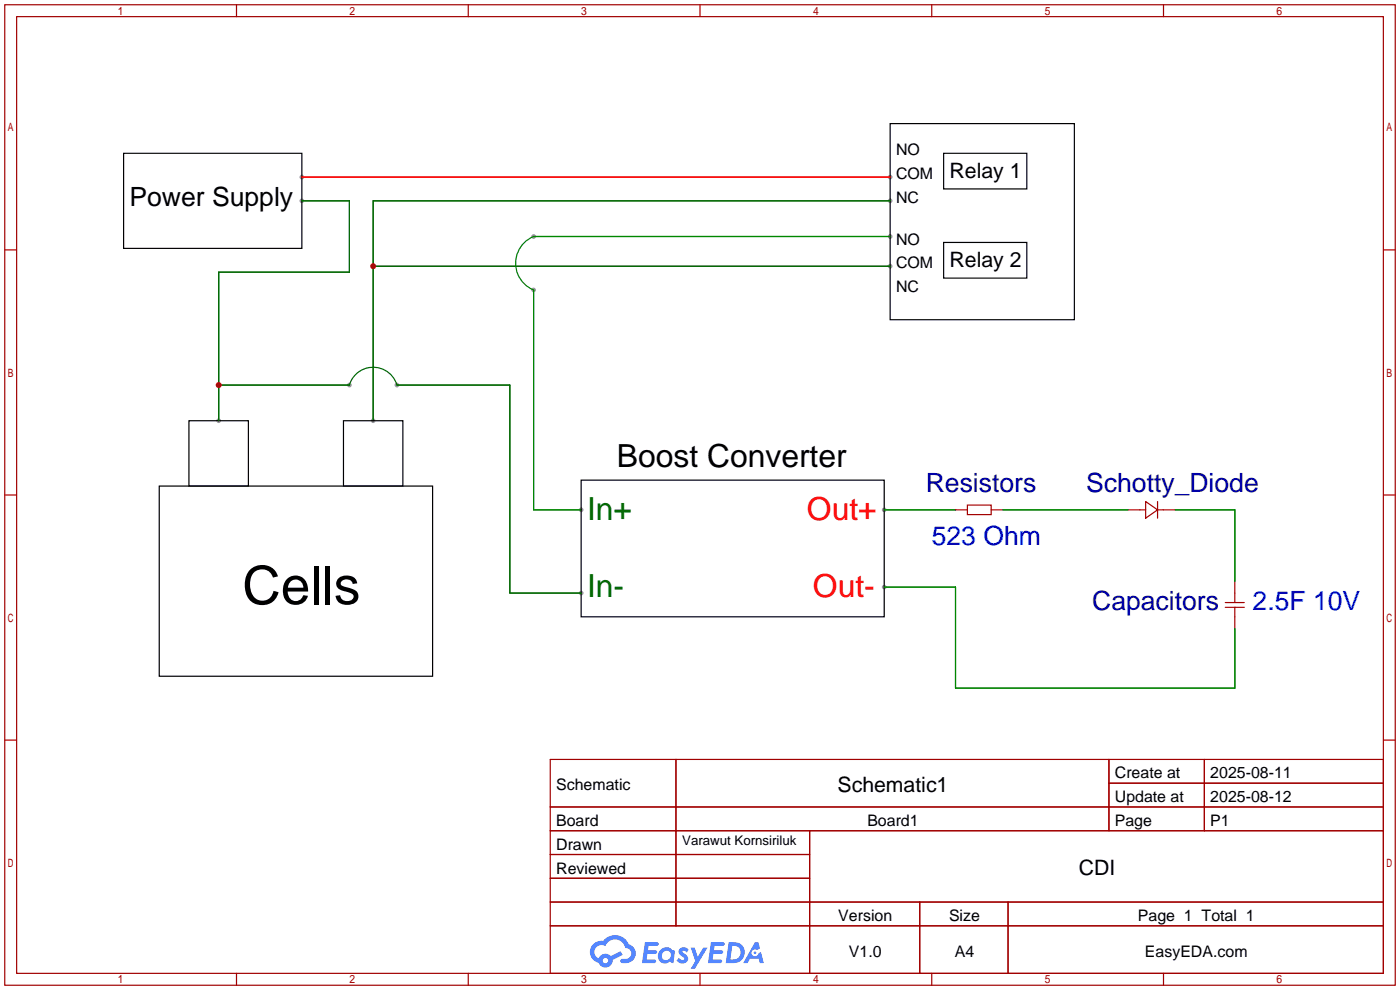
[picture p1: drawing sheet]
<svg xmlns="http://www.w3.org/2000/svg" width="299mm" height="212mm" viewBox="0 0 299 212" stroke-linecap="round" stroke-linejoin="round" font-family="sans-serif">
<g fill="#999">
<circle cx="64.5" cy="37.8" r=".51"/>
<circle cx="190.2" cy="37.8" r=".51"/>
<circle cx="190.2" cy="42.9" r=".51"/>
<circle cx="190.2" cy="56.9" r=".51"/>
<circle cx="79.8" cy="89.9" r=".51"/>
<circle cx="190.2" cy="50.5" r=".51"/>
<circle cx="114" cy="50.5" r=".51"/>
<circle cx="114" cy="62" r=".51"/>
<circle cx="124.2" cy="109" r=".51"/>
<circle cx="64.5" cy="42.9" r=".51"/>
<circle cx="74.7" cy="82.3" r=".51"/>
<circle cx="46.7" cy="89.9" r=".51"/>
<circle cx="124.2" cy="126.7" r=".51"/>
<circle cx="84.8" cy="82.3" r=".51"/>
<circle cx="189" cy="109" r=".51"/>
<circle cx="189" cy="125.5" r=".51"/>
</g>
<g fill="none" stroke="#a10000" stroke-width=".25">
<path d="M1 1h297.2v209.6h-297.2zM3.6 3.6h292.1v204.4h-292.1zM50.5 1v2.6M100.1 1v2.6M149.6 1v2.6M199.1 1v2.6M248.7 1v2.6M1 53.4h2.6M295.7 53.4h2.5M1 105.8h2.6M295.7 105.8h2.5M1 158.2h2.6"/>
<path d="M295.7 158.2h2.5M117.6 162.3h178.1v45.7h-178.1zM117.6 172.5h178.1M117.6 177.5h178.1M144.5 162.3v35.6M173 177.5v30.5M237 162.3v15.2M237 167.4h58.7M257.4 162.3v15.2M117.6 182.6h55.4M117.6 192.8h178.1M117.6 187.7h55.4"/>
<path d="M117.6 197.9h178.1M196.6 192.8v15.2M215.4 192.8v15.2M50.5 208v2.6M100.1 208v2.6M149.6 208v2.6M199.1 208v2.6M248.7 208v2.6"/>
</g>
<g fill="#5487ff">
<path d="M145.3 202.7a1.3 1.3 0 0 1 1.9 .3l-.4 .6a.54 .54 0 0 0-.9-.2l.1 .2a1.34 1.34 0 0 1 .9 1.8 1.47 1.47 0 0 1-2.3-.1l.5-.6 .8 .5a.31 .31 0 0 0 .4-.3 .31 .31 0 0 0-.3-.4 1.12 1.12 0 0 1-.7-1.8z"/>
<path d="M147.6 202.5h.9l.6 2 1.2-2h.9l-2.7 4.6h-.9l1-1.7z"/>
<path d="M137.8 201.4h1.7a1.31 1.31 0 0 1 1.2 .2 .4 .4 0 0 1-.3 .5l-1.8 .1-.1 .9h1.6a.4 .4 0 0 1 .4 .4 .4 .4 0 0 1-.5 .4h-1.6l-.2 1.2h1.4a.46 .46 0 0 1 .5 0 .46 .46 0 0 1 .1 .5l-.4 .2h-2.6z"/>
<path d="M151.9 201.4h1.7a1.32 1.32 0 0 1 1.2 .2 .39 .39 0 0 1-.3 .5l-1.8 .1-.1 .9h1.6a.4 .4 0 0 1 .4 .4 .4 .4 0 0 1-.4 .4h-1.7l-.2 1.2h1.4a.46 .46 0 0 1 .5 0 .46 .46 0 0 1 .1 .5l-.4 .2h-2.6z"/>
<path d="M161.3 201.4h.8l.3 1.3-.6 .4a.75 .75 0 0 0-1.1 .3 .75 .75 0 0 0 .5 1 .75 .75 0 0 0 .9-.7l.5-.2 .6 2.3h-.8l-.3-.9h-1.8l-.5 .9h-1z"/>
<path d="M155.7 201.4l-.6 4.4h1.5a2.27 2.27 0 0 0 2.6-2.2 2.27 2.27 0 0 0-2.7-2.2zM156.5 202.1a1.5 1.5 0 0 1 1.8 1.6 1.5 1.5 0 0 1-1.9 1.4h-.3z"/>
<path d="M141.2 203a1.6 1.6 0 0 0-.3 2.3 1.6 1.6 0 0 0 2.3 .2l.7 .3 .3-2.4-.1-.3-.5-.1a1.58 1.58 0 0 0-2.4 0zM141.8 203.5a.98 .98 0 0 1 1.6 .4 .98 .98 0 0 1-1.1 1.3 .94 .94 0 0 1-.9-.7 .94 .94 0 0 1 .4-1z"/>
<path d="M126.8 201.8a2.37 2.37 0 0 0 1.1 4 1.54 1.54 0 0 0 1.8 1 1.54 1.54 0 0 0 1.2-1.6l2.2-1.1-.5-.8-2 1a1.57 1.57 0 0 0-2.7 .5 1.5 1.5 0 0 1-.7-2.1 1.5 1.5 0 0 1 2.2-.5 2.23 2.23 0 0 1 2.3-1.4 2.23 2.23 0 0 1 2 1.8 1.16 1.16 0 0 1 1.2 1.1 1.16 1.16 0 0 1-1.1 1.2h-.7a.47 .47 0 0 0-.5 .4 .47 .47 0 0 0 .4 .5 2.17 2.17 0 0 0 2.5-.9 2.17 2.17 0 0 0-.3-2.7l-.8-.4a3.2 3.2 0 0 0-5.5-.7l-1.1 .1zM128.8 205.3a.6 .6 0 0 1 1.2 0 .6 .6 0 0 1-1.2 0z"/>
<circle cx="161.4" cy="203.6" r=".28"/>
</g>
<path d="M26.4 32.8h38.1v20.3h-38.1zM190.2 26.4h39.4v41.9h-39.4zM201.7 32.8h17.8v7.6h-17.8zM201.7 51.8h17.8v7.6h-17.8zM40.4 89.9h12.7v14h-12.7zM73.4 89.9h12.7v14h-12.7zM34 103.9h58.5v40.6h-58.5zM124.2 102.6h64.8v29.2h-64.8z" fill="none" stroke="#000" stroke-width=".25"/>
<path d="M64.5 37.8h125.7" fill="none" stroke="#f00" stroke-width=".25"/>
<path d="M64.5 42.9h10.2v15.3h-28v31.7M79.8 56.9h110.4M190.2 42.9h-110.4v47M46.7 82.3h28a5.3 5.3 0 0 1 5.1-3.8 5.3 5.3 0 0 1 5 3.8h24.2v44.4h15.2" fill="none" stroke="#060" stroke-width=".25"/>
<path d="M190.2 50.5h-76.2a6.2 6.2 0 0 0-3.8 5.8 6.2 6.2 0 0 0 3.8 5.7v47h10.2M189 109h15.2M214.4 109h26.6M251.2 109h12.7v15.2M189 125.5h15.2v21.6h59.7v-12.7" fill="none" stroke="#008700" stroke-width=".25"/>
<path d="M204.2 109h2.6M206.8 107.9h5v2.1h-5zM211.8 109h2.6M241 109h3.9M244.9 107.2l2.5 1.8-2.5 1.7zM247.4 109h3.8M247.4 107.2v3.5M261.9 128.8h4M261.9 129.8h4M263.9 124.2v4.6M263.9 129.8v4.6" fill="none" stroke="#a10000" stroke-width=".25"/>
<g fill="#c00">
<circle cx="79.8" cy="56.9" r=".63"/>
<circle cx="46.7" cy="82.3" r=".63"/>
</g>
<text font-size="11.3" x="51.8" y="129.1">Cells</text>
<text font-size="6.8" x="131.8" y="99.7">Boost Converter</text>
<g font-size="6.8" fill="#060">
<text x="125.5" y="111.1">In+</text>
<text x="125.5" y="127.7">In-</text>
</g>
<g font-size="6.8" fill="#f00">
<text x="172.5" y="111.1">Out+</text>
<text x="173.7" y="127.7">Out-</text>
</g>
<text font-size="5.7" x="27.7" y="44.1">Power Supply</text>
<g font-size="5.7" fill="#000080">
<text x="197.9" y="105.1">Resistors</text>
<text x="232.2" y="105.1">Schotty_Diode</text>
<text x="233.4" y="130.5">Capacitors</text>
</g>
<g font-size="5.7" fill="#00f">
<text x="199.1" y="116.5">523 Ohm</text>
<text x="267.7" y="130.5">2.5F 10V</text>
</g>
<g font-size="4.5">
<text x="202.9" y="38">Relay 1</text>
<text x="202.9" y="57.1">Relay 2</text>
<text x="179" y="169.2">Schematic1</text>
<text x="230.6" y="187">CDI</text>
</g>
<g font-size="3.4">
<text x="191.5" y="33.2">NO</text>
<text x="191.5" y="38.3">COM</text>
<text x="191.5" y="43.4">NC</text>
<text x="191.5" y="52.3">NO</text>
<text x="191.5" y="57.4">COM</text>
<text x="191.5" y="62.4">NC</text>
<text x="238.3" y="166.4">Create at</text>
<text x="258.7" y="166.4">2025-08-11</text>
<text x="118.9" y="168.9">Schematic</text>
<text x="238.3" y="171.4">Update at</text>
<text x="258.7" y="171.4">2025-08-12</text>
<text x="118.9" y="176.5">Board</text>
<text x="185.4" y="176.5">Board1</text>
<text x="238.3" y="176.5">Page</text>
<text x="258.7" y="176.5">P1</text>
<text x="118.9" y="181.6">Drawn</text>
<text x="118.9" y="186.7">Reviewed</text>
<text x="179.2" y="196.8">Version</text>
<text x="202.8" y="196.8">Size</text>
<text x="243.2" y="196.8">Page 1 Total 1</text>
<text x="181.4" y="204.5">V1.0</text>
<text x="204.1" y="204.5">A4</text>
<text x="244.7" y="204.5">EasyEDA.com</text>
</g>
<text font-size="2.8" x="145.8" y="180.7">Varawut Kornsiriluk</text>
</svg>
